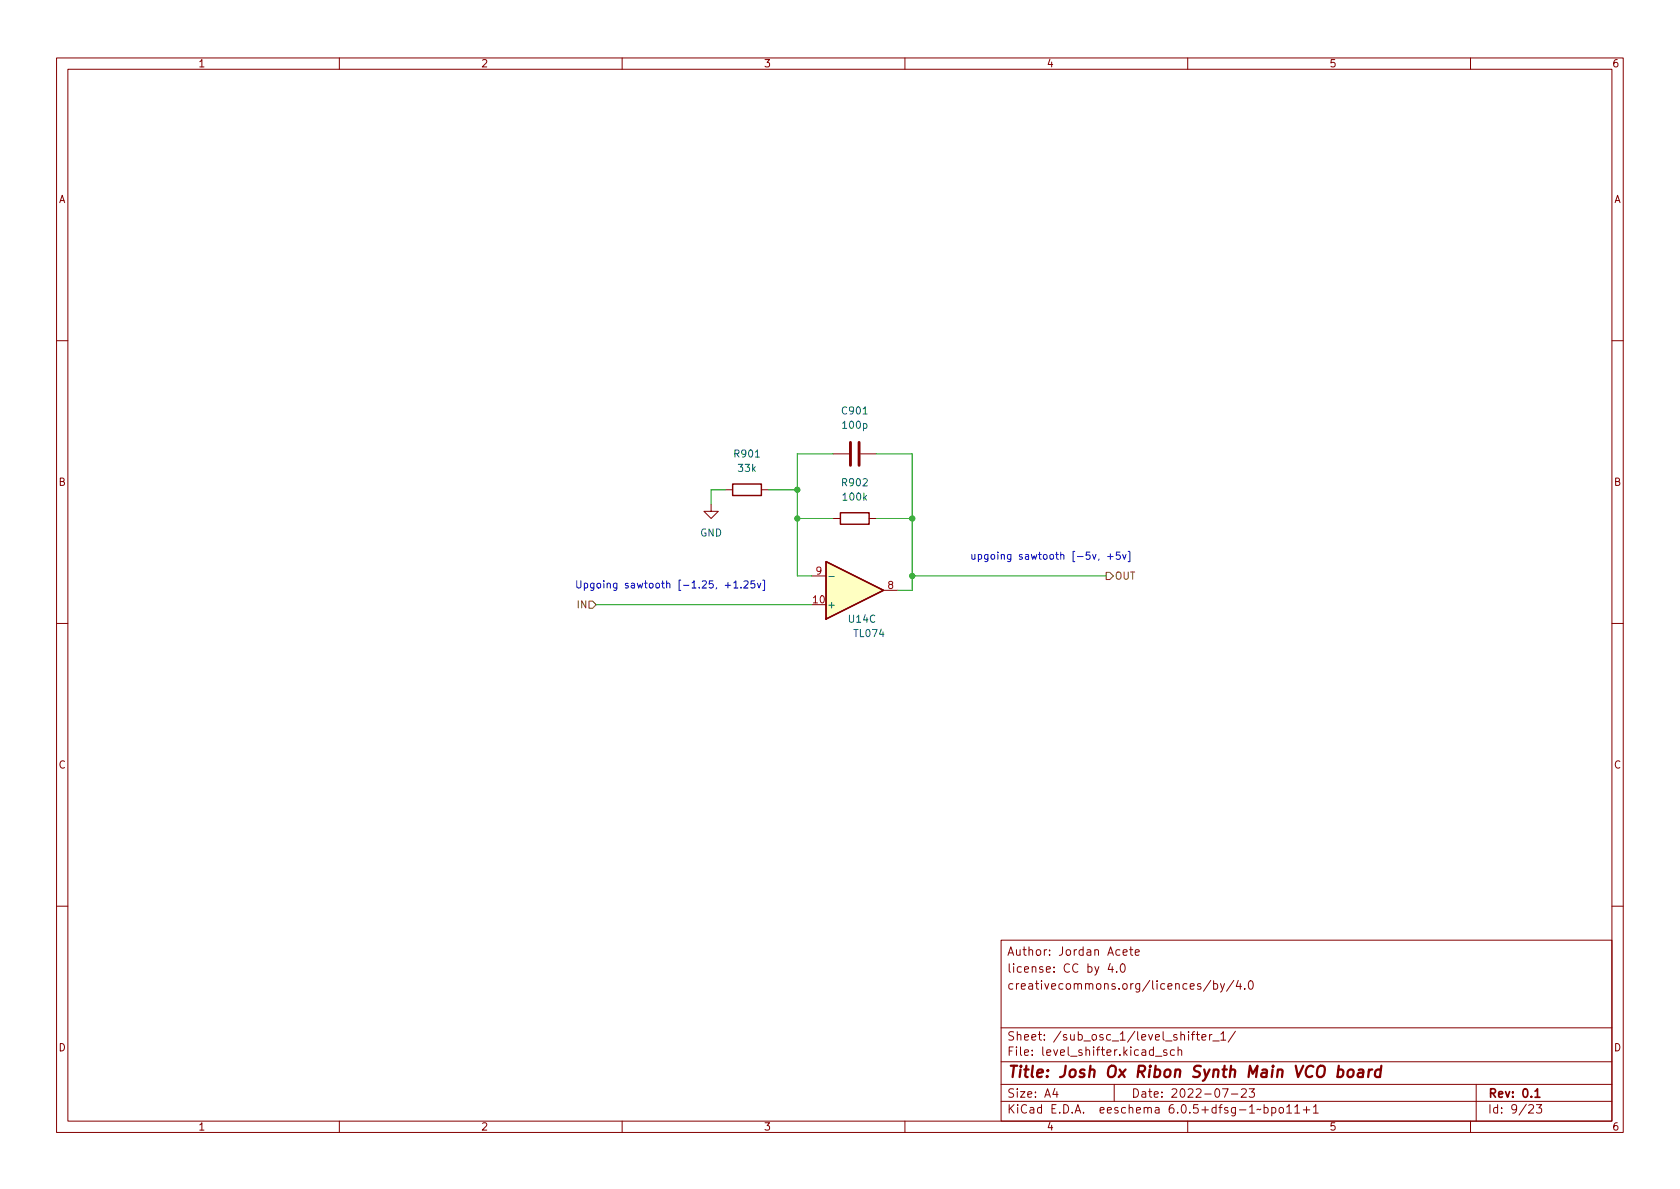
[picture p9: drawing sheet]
(kicad_sch (version 20211123) (generator eeschema)

 (paper "A4")

 (title_block
  (title "Josh Ox Ribon Synth Main VCO board")
  (date "2022-07-23")
  (rev "0.1")
  (comment 2 "creativecommons.org/licences/by/4.0")
  (comment 3 "license: CC by 4.0")
  (comment 4 "Author: Jordan Acete"))

 (lib_symbols
  (symbol "Amplifier_Operational:TL074" (pin_names (offset 0.127)) (in_bom yes) (on_board yes)
   (property "Reference" "U" (id 0) (at 0 5.08 0) (effects (font (size 1.27 1.27)) (justify left)))
   (property "Value" "TL074" (id 1) (at 0 -5.08 0) (effects (font (size 1.27 1.27)) (justify left)))
   (property "Footprint" "" (id 2) (at -1.27 2.54 0) (effects (font (size 1.27 1.27)) hide))
   (property "Datasheet" "http://www.ti.com/lit/ds/symlink/tl071.pdf" (id 3) (at 1.27 5.08 0) (effects (font (size 1.27 1.27)) hide))
   (property "ki_locked" "" (id 4) (at 0 0 0) (effects (font (size 1.27 1.27))))
   (symbol "TL074_1_1"
    (polyline (pts (xy -5.08 5.08) (xy 5.08 0) (xy -5.08 -5.08) (xy -5.08 5.08)) (stroke (width 0.254) (type default) (color 0 0 0 0)) (fill (type background)))
    (pin output line (at 7.62 0 180) (length 2.54) (name "~" (effects (font (size 1.27 1.27)))) (number "1" (effects (font (size 1.27 1.27)))))
    (pin input line (at -7.62 -2.54 0) (length 2.54) (name "-" (effects (font (size 1.27 1.27)))) (number "2" (effects (font (size 1.27 1.27)))))
    (pin input line (at -7.62 2.54 0) (length 2.54) (name "+" (effects (font (size 1.27 1.27)))) (number "3" (effects (font (size 1.27 1.27))))))
   (symbol "TL074_2_1"
    (polyline (pts (xy -5.08 5.08) (xy 5.08 0) (xy -5.08 -5.08) (xy -5.08 5.08)) (stroke (width 0.254) (type default) (color 0 0 0 0)) (fill (type background)))
    (pin input line (at -7.62 2.54 0) (length 2.54) (name "+" (effects (font (size 1.27 1.27)))) (number "5" (effects (font (size 1.27 1.27)))))
    (pin input line (at -7.62 -2.54 0) (length 2.54) (name "-" (effects (font (size 1.27 1.27)))) (number "6" (effects (font (size 1.27 1.27)))))
    (pin output line (at 7.62 0 180) (length 2.54) (name "~" (effects (font (size 1.27 1.27)))) (number "7" (effects (font (size 1.27 1.27))))))
   (symbol "TL074_3_1"
    (polyline (pts (xy -5.08 5.08) (xy 5.08 0) (xy -5.08 -5.08) (xy -5.08 5.08)) (stroke (width 0.254) (type default) (color 0 0 0 0)) (fill (type background)))
    (pin input line (at -7.62 2.54 0) (length 2.54) (name "+" (effects (font (size 1.27 1.27)))) (number "10" (effects (font (size 1.27 1.27)))))
    (pin output line (at 7.62 0 180) (length 2.54) (name "~" (effects (font (size 1.27 1.27)))) (number "8" (effects (font (size 1.27 1.27)))))
    (pin input line (at -7.62 -2.54 0) (length 2.54) (name "-" (effects (font (size 1.27 1.27)))) (number "9" (effects (font (size 1.27 1.27))))))
   (symbol "TL074_4_1"
    (polyline (pts (xy -5.08 5.08) (xy 5.08 0) (xy -5.08 -5.08) (xy -5.08 5.08)) (stroke (width 0.254) (type default) (color 0 0 0 0)) (fill (type background)))
    (pin input line (at -7.62 2.54 0) (length 2.54) (name "+" (effects (font (size 1.27 1.27)))) (number "12" (effects (font (size 1.27 1.27)))))
    (pin input line (at -7.62 -2.54 0) (length 2.54) (name "-" (effects (font (size 1.27 1.27)))) (number "13" (effects (font (size 1.27 1.27)))))
    (pin output line (at 7.62 0 180) (length 2.54) (name "~" (effects (font (size 1.27 1.27)))) (number "14" (effects (font (size 1.27 1.27))))))
   (symbol "TL074_5_1"
    (pin power_in line (at -2.54 -7.62 90) (length 3.81) (name "V-" (effects (font (size 1.27 1.27)))) (number "11" (effects (font (size 1.27 1.27)))))
    (pin power_in line (at -2.54 7.62 270) (length 3.81) (name "V+" (effects (font (size 1.27 1.27)))) (number "4" (effects (font (size 1.27 1.27)))))))
  (symbol "Device:C" (pin_numbers hide) (pin_names (offset 0.254)) (in_bom yes) (on_board yes)
   (property "Reference" "C" (id 0) (at 0.635 2.54 0) (effects (font (size 1.27 1.27)) (justify left)))
   (property "Value" "C" (id 1) (at 0.635 -2.54 0) (effects (font (size 1.27 1.27)) (justify left)))
   (property "Footprint" "" (id 2) (at 0.9652 -3.81 0) (effects (font (size 1.27 1.27)) hide))
   (property "Datasheet" "~" (id 3) (at 0 0 0) (effects (font (size 1.27 1.27)) hide))
   (symbol "C_0_1"
    (polyline (pts (xy -2.032 -0.762) (xy 2.032 -0.762)) (stroke (width 0.508) (type default) (color 0 0 0 0)) (fill (type none)))
    (polyline (pts (xy -2.032 0.762) (xy 2.032 0.762)) (stroke (width 0.508) (type default) (color 0 0 0 0)) (fill (type none))))
   (symbol "C_1_1"
    (pin passive line (at 0 3.81 270) (length 2.794) (name "~" (effects (font (size 1.27 1.27)))) (number "1" (effects (font (size 1.27 1.27)))))
    (pin passive line (at 0 -3.81 90) (length 2.794) (name "~" (effects (font (size 1.27 1.27)))) (number "2" (effects (font (size 1.27 1.27)))))))
  (symbol "Device:R" (pin_numbers hide) (pin_names (offset 0)) (in_bom yes) (on_board yes)
   (property "Reference" "R" (id 0) (at 2.032 0 90) (effects (font (size 1.27 1.27))))
   (property "Value" "R" (id 1) (at 0 0 90) (effects (font (size 1.27 1.27))))
   (property "Footprint" "" (id 2) (at -1.778 0 90) (effects (font (size 1.27 1.27)) hide))
   (property "Datasheet" "~" (id 3) (at 0 0 0) (effects (font (size 1.27 1.27)) hide))
   (symbol "R_0_1"
    (rectangle (start -1.016 -2.54) (end 1.016 2.54) (stroke (width 0.254) (type default) (color 0 0 0 0)) (fill (type none))))
   (symbol "R_1_1"
    (pin passive line (at 0 3.81 270) (length 1.27) (name "~" (effects (font (size 1.27 1.27)))) (number "1" (effects (font (size 1.27 1.27)))))
    (pin passive line (at 0 -3.81 90) (length 1.27) (name "~" (effects (font (size 1.27 1.27)))) (number "2" (effects (font (size 1.27 1.27)))))))
  (symbol "power:GND" (power) (pin_names (offset 0)) (in_bom yes) (on_board yes)
   (property "Reference" "#PWR" (id 0) (at 0 -6.35 0) (effects (font (size 1.27 1.27)) hide))
   (property "Value" "GND" (id 1) (at 0 -3.81 0) (effects (font (size 1.27 1.27))))
   (property "Footprint" "" (id 2) (at 0 0 0) (effects (font (size 1.27 1.27)) hide))
   (property "Datasheet" "" (id 3) (at 0 0 0) (effects (font (size 1.27 1.27)) hide))
   (symbol "GND_0_1"
    (polyline (pts (xy 0 0) (xy 0 -1.27) (xy 1.27 -1.27) (xy 0 -2.54) (xy -1.27 -1.27) (xy 0 -1.27)) (stroke (width 0) (type default) (color 0 0 0 0)) (fill (type none))))
   (symbol "GND_1_1"
    (pin power_in line (at 0 0 270) (length 0) hide (name "GND" (effects (font (size 1.27 1.27)))) (number "1" (effects (font (size 1.27 1.27))))))))

 (junction (at 161.29 101.6) (diameter 0) (color 0 0 0 0))
 (junction (at 161.29 91.44) (diameter 0) (color 0 0 0 0))
 (junction (at 140.97 86.36) (diameter 0) (color 0 0 0 0))
 (junction (at 140.97 91.44) (diameter 0) (color 0 0 0 0))

 (wire (pts (xy 125.73 88.9) (xy 125.73 86.36)) (stroke (width 0) (type default) (color 0 0 0 0)))
 (wire (pts (xy 161.29 101.6) (xy 161.29 104.14)) (stroke (width 0) (type default) (color 0 0 0 0)))
 (wire (pts (xy 135.89 86.36) (xy 140.97 86.36)) (stroke (width 0) (type default) (color 0 0 0 0)))
 (wire (pts (xy 161.29 91.44) (xy 161.29 101.6)) (stroke (width 0) (type default) (color 0 0 0 0)))
 (wire (pts (xy 158.75 104.14) (xy 161.29 104.14)) (stroke (width 0) (type default) (color 0 0 0 0)))
 (wire (pts (xy 147.32 80.01) (xy 140.97 80.01)) (stroke (width 0) (type default) (color 0 0 0 0)))
 (wire (pts (xy 140.97 101.6) (xy 143.51 101.6)) (stroke (width 0) (type default) (color 0 0 0 0)))
 (wire (pts (xy 140.97 80.01) (xy 140.97 86.36)) (stroke (width 0) (type default) (color 0 0 0 0)))
 (wire (pts (xy 154.94 80.01) (xy 161.29 80.01)) (stroke (width 0) (type default) (color 0 0 0 0)))
 (wire (pts (xy 161.29 80.01) (xy 161.29 91.44)) (stroke (width 0) (type default) (color 0 0 0 0)))
 (wire (pts (xy 105.41 106.68) (xy 143.51 106.68)) (stroke (width 0) (type default) (color 0 0 0 0)))
 (wire (pts (xy 140.97 86.36) (xy 140.97 91.44)) (stroke (width 0) (type default) (color 0 0 0 0)))
 (wire (pts (xy 140.97 101.6) (xy 140.97 91.44)) (stroke (width 0) (type default) (color 0 0 0 0)))
 (wire (pts (xy 161.29 91.44) (xy 154.94 91.44)) (stroke (width 0) (type default) (color 0 0 0 0)))
 (wire (pts (xy 161.29 101.6) (xy 195.58 101.6)) (stroke (width 0) (type default) (color 0 0 0 0)))
 (wire (pts (xy 140.97 91.44) (xy 147.32 91.44)) (stroke (width 0) (type default) (color 0 0 0 0)))
 (wire (pts (xy 125.73 86.36) (xy 128.27 86.36)) (stroke (width 0) (type default) (color 0 0 0 0)))

 (text "Upgoing sawtooth [-1.25, +1.25v]" (at 101.6 104.14 0) (effects (font (size 1.27 1.27)) (justify left bottom)))
 (text "upgoing sawtooth [-5v, +5v]" (at 171.45 99.06 0) (effects (font (size 1.27 1.27)) (justify left bottom)))

 (hierarchical_label "IN" (shape input) (at 105.41 106.68 180) (effects (font (size 1.27 1.27)) (justify right)))
 (hierarchical_label "OUT" (shape output) (at 195.58 101.6 0) (effects (font (size 1.27 1.27)) (justify left)))

 (symbol (lib_id "Device:R") (at 132.08 86.36 90) (unit 1) (in_bom yes) (on_board yes) (fields_autoplaced)
  (property "Reference" "R901" (id 0) (at 132.08 80.01 90))
  (property "Value" "33k" (id 1) (at 132.08 82.55 90))
  (property "Footprint" "Resistor_SMD:R_0805_2012Metric" (id 2) (at 132.08 88.138 90) (effects (font (size 1.27 1.27)) hide))
  (property "Datasheet" "~" (id 3) (at 132.08 86.36 0) (effects (font (size 1.27 1.27)) hide)) (pin "1") (pin "2"))

 (symbol (lib_id "Amplifier_Operational:TL074") (at 151.13 104.14 0) (mirror x) (unit 3) (in_bom yes) (on_board yes)
  (property "Reference" "U14" (id 0) (at 152.4 109.22 0))
  (property "Value" "TL074" (id 1) (at 153.67 111.76 0))
  (property "Footprint" "Package_SO:SOIC-14_3.9x8.7mm_P1.27mm" (id 2) (at 149.86 106.68 0) (effects (font (size 1.27 1.27)) hide))
  (property "Datasheet" "http://www.ti.com/lit/ds/symlink/tl071.pdf" (id 3) (at 152.4 109.22 0) (effects (font (size 1.27 1.27)) hide)) (pin "1") (pin "2") (pin "3") (pin "5") (pin "6") (pin "7") (pin "10") (pin "8") (pin "9") (pin "12") (pin "13") (pin "14") (pin "11") (pin "4"))

 (symbol (lib_id "power:GND") (at 125.73 88.9 0) (unit 1) (in_bom yes) (on_board yes) (fields_autoplaced)
  (property "Reference" "#PWR0901" (id 0) (at 125.73 95.25 0) (effects (font (size 1.27 1.27)) hide))
  (property "Value" "GND" (id 1) (at 125.73 93.98 0))
  (property "Footprint" "" (id 2) (at 125.73 88.9 0) (effects (font (size 1.27 1.27)) hide))
  (property "Datasheet" "" (id 3) (at 125.73 88.9 0) (effects (font (size 1.27 1.27)) hide)) (pin "1"))

 (symbol (lib_id "Device:C") (at 151.13 80.01 90) (unit 1) (in_bom yes) (on_board yes) (fields_autoplaced)
  (property "Reference" "C901" (id 0) (at 151.13 72.39 90))
  (property "Value" "100p" (id 1) (at 151.13 74.93 90))
  (property "Footprint" "Capacitor_SMD:C_0805_2012Metric" (id 2) (at 154.94 79.0448 0) (effects (font (size 1.27 1.27)) hide))
  (property "Datasheet" "~" (id 3) (at 151.13 80.01 0) (effects (font (size 1.27 1.27)) hide)) (pin "1") (pin "2"))

 (symbol (lib_id "Device:R") (at 151.13 91.44 90) (unit 1) (in_bom yes) (on_board yes) (fields_autoplaced)
  (property "Reference" "R902" (id 0) (at 151.13 85.09 90))
  (property "Value" "100k" (id 1) (at 151.13 87.63 90))
  (property "Footprint" "Resistor_SMD:R_0805_2012Metric" (id 2) (at 151.13 93.218 90) (effects (font (size 1.27 1.27)) hide))
  (property "Datasheet" "~" (id 3) (at 151.13 91.44 0) (effects (font (size 1.27 1.27)) hide)) (pin "1") (pin "2")))
